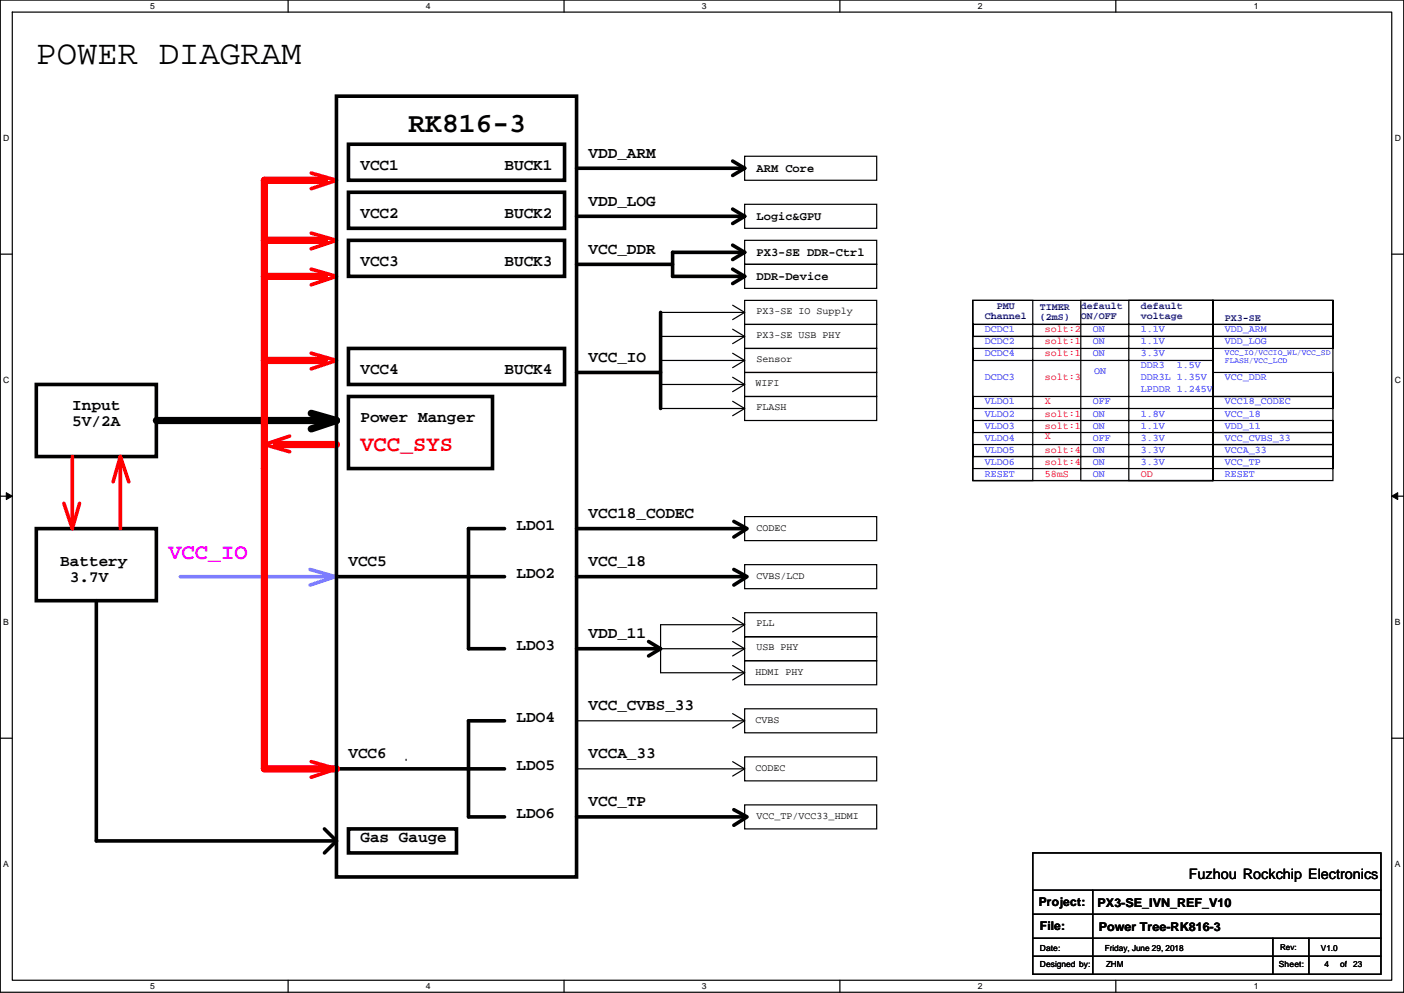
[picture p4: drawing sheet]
<svg xmlns="http://www.w3.org/2000/svg" width="297mm" height="210mm" viewBox="0 0 297 210" stroke-linecap="round" stroke-linejoin="round" font-family="sans-serif">
<path d="M.1 0h296.9v209.8h-296.9zM2.6 2.6h291.8v204.7h-291.8z" fill="none" stroke="#000" stroke-width=".25"/>
<g fill="#fff">
<path d="M31.8 .3h1v2h-1z"/>
<path d="M31.8 207.5h1v2.1h-1z"/>
</g>
<path d="M61 0v2.6M61 207.3v2.5" fill="none" stroke="#000" stroke-width=".25"/>
<g fill="#fff">
<path d="M90.1 .3h1v2h-1z"/>
<path d="M90.1 207.5h1v2.1h-1z"/>
</g>
<path d="M119.3 0v2.6M119.3 207.3v2.5" fill="none" stroke="#000" stroke-width=".25"/>
<g fill="#fff">
<path d="M148.5 .3h1v2h-1z"/>
<path d="M148.5 207.5h1v2.1h-1z"/>
</g>
<path d="M177.7 0v2.6M177.7 207.3v2.5" fill="none" stroke="#000" stroke-width=".25"/>
<g fill="#fff">
<path d="M206.9 .3h1v2h-1z"/>
<path d="M206.9 207.5h1v2.1h-1z"/>
</g>
<path d="M236.1 0v2.6M236.1 207.3v2.5" fill="none" stroke="#000" stroke-width=".25"/>
<g fill="#fff">
<path d="M265.2 .3h1v2h-1z"/>
<path d="M265.2 207.5h1v2.1h-1z"/>
<path d="M.7 28.2h1.3v2h-1.3z"/>
<path d="M295.1 28.2h1.3v2h-1.3z"/>
<path d="M.7 79.3h1.3v2.1h-1.3z"/>
<path d="M295.1 79.3h1.3v2.1h-1.3z"/>
</g>
<path d="M.1 53.7h2.5M294.4 53.7h2.6" fill="none" stroke="#000" stroke-width=".25"/>
<g fill="#fff">
<path d="M.7 130.5h1.2v2h-1.2z"/>
<path d="M295.1 130.5h1.2v2h-1.2z"/>
</g>
<path d="M.1 104.9h2.5M294.4 104.9h2.6" fill="none" stroke="#000" stroke-width=".25"/>
<path d="M1.3 104.2l1.3 .7-1.3 .7zM294.4 104.9l1.3-.7v1.4z" fill="#000" stroke="#000" stroke-width=".21"/>
<g fill="#fff">
<path d="M.7 181.7h1.2v2h-1.2z"/>
<path d="M295.1 181.7h1.2v2h-1.2z"/>
</g>
<g fill="none" stroke="#000" stroke-width=".25">
<path d="M157.5 33h28v5.1h-28zM157.5 55.9h28v5.1h-28zM157.5 50.8h28v5.1h-28zM157.5 43.2h28v5.1h-28zM139.8 71.1h17.7M139.8 66.1h17.7M139.8 76.2h17.7M155 64.5l2.5 1.6M155 69.6l2.5 1.5M155 74.7l2.5 1.5M155 79.8l2.5 1.5M157.5 68.6h28v5.1h-28z"/>
<path d="M157.5 73.7h28v5.1h-28zM157.5 63.5h28v5.1h-28zM157.5 78.8h28v5h-28zM157.5 66.1l-2.5 1.5M157.5 71.1l-2.5 1.6M157.5 76.2l-2.5 1.5M205.8 68.6h50.8v2.5h-50.8zM205.8 63.5h12.7v38.1h-12.7zM205.8 73.7h50.8v2.5h-50.8zM205.8 63.5h50.8v38.1h-50.8zM228.7 63.5h27.9v38.1h-27.9zM238.8 63.5h17.8v38.1h-17.8z"/>
<path d="M256.6 63.5h25.4v38.1h-25.4zM256.6 68.6h25.4v2.5h-25.4zM256.6 71.1h25.4v2.6h-25.4zM256.6 63.5h25.4v5.1h-25.4zM256.6 78.8h25.4v5h-25.4zM139.8 81.3h17.7M139.8 86.4h17.7M155 84.9l2.5 1.5M157.5 83.8h28v5.1h-28zM157.5 81.3l-2.5 1.5M157.5 86.4l-2.5 1.5M205.8 94h50.8v2.5h-50.8z"/>
<path d="M205.8 88.9h50.8v2.6h-50.8zM205.8 83.8h50.8v2.6h-50.8zM205.8 96.5h50.8v2.6h-50.8zM256.6 83.8h25.4v2.6h-25.4zM256.6 96.5h25.4v2.6h-25.4zM256.6 88.9h25.4v2.6h-25.4zM256.6 91.5h25.4v2.5h-25.4zM256.6 94h25.4v2.5h-25.4zM157.5 119.4h28v5.1h-28zM157.5 109.2h28v5.1h-28zM205.8 101.6h50.8M139.8 137.2h17.7"/>
<path d="M155 130.6l2.5 1.5M155 135.7l2.5 1.5M157.5 134.6h28v5.1h-28zM157.5 129.6h28v5h-28zM157.5 139.7h28v5.1h-28zM157.5 132.1h-17.7v10.2h17.7M157.5 132.1l-2.5 1.5M157.5 137.2l-2.5 1.5M.1 156.1h2.5M122 152.4h35.5M155 140.7l2.5 1.6M155 150.9l2.5 1.5"/>
<path d="M157.5 149.9h28v5.1h-28zM157.5 142.3l-2.5 1.5M157.5 152.4l-2.5 1.5M294.4 156.1h2.6M85.9 160.5v.3M122 162.6h35.5M155 161.1l2.5 1.5M157.5 160h28v5.1h-28zM157.5 170.2h28v5.1h-28zM157.5 162.6l-2.5 1.5M218.5 188.2h73.7M218.5 193.3h73.7"/>
<path d="M218.5 198.4h73.7M218.5 180.4h73.7v25.6h-73.7zM231.2 188.2v17.8M269.3 198.4v7.6M276.9 198.4v7.6M218.5 202.2h73.7"/>
</g>
<g fill="none" stroke="#000" stroke-width=".76">
<path d="M71.2 20.3h50.8v165.1h-50.8zM73.7 30.5h45.7v7.6h-45.7zM122 35.6h35.5M155 34.1l2.5 1.5M157.5 35.6l-2.5 1.5M73.7 50.8h45.7v7.6h-45.7zM73.7 40.7h45.7v7.6h-45.7zM122 55.9h20.3M122 45.7h35.5M155 44.2l2.5 1.5M155 51.8l2.5 1.6M155 56.9l2.5 1.5"/>
<path d="M157.5 53.4h-15.2v5h15.2M157.5 45.7l-2.5 1.6M157.5 53.4l-2.5 1.5M157.5 58.4l-2.5 1.6M73.7 73.7h45.7v7.6h-45.7zM122 78.8h17.8M139.8 66.1v20.3M7.7 81.3h25.4v15.2h-25.4zM73.7 83.8h30.5v15.3h-30.5zM7.7 111.8h25.4v15.2h-25.4zM106.7 111.8h-7.6v25.4h7.6M122 111.8h35.5"/>
<path d="M155.3 110.3l2.7 1.5-2.7 1.8M20.4 127v50.8h50.8M71.2 121.9h35.5M122 121.9h35.5M122 137.2h17.3M137.2 135.7l2.6 1.5-2.6 1.5M155.3 120.4l2.7 1.5-2.7 1.8M106.7 152.4h-7.6v20.3h7.6M68.6 175.3l2.6 2.5M71.2 177.8l-2.6 2.6M71.2 162.6h35.5M73.7 175.3h22.9v5.1h-22.9z"/>
<path d="M122 172.7h35.5M155.3 171.2l2.7 1.5-2.7 1.8"/>
</g>
<path d="M68.6 38.1h-12.7v124.5h15.3M55.9 50.8h12.7M55.9 58.4h12.7M55.9 76.2h12.7M58.5 94h12.7" fill="none" stroke="#f00" stroke-width="1.5"/>
<path d="M65.8 36.6l5.4 1.5-5.4 1.8M65.8 49.3l5.4 1.5-5.4 1.8M65.8 56.9l5.4 1.5-5.4 1.8M65.8 74.7l5.4 1.5-5.4 1.8M15.3 96.5v15.3M25.5 96.5l-1.6 5.4M25.5 96.5v15.3M25.5 96.5l1.7 5.4M61.3 92.2l-5.4 1.8 5.4 1.5M13.5 106.4l1.8 5.4M16.8 106.4l-1.5 5.4M65.8 161.1l5.4 1.5-5.4 1.8" fill="none" stroke="#f00" stroke-width=".76"/>
<path d="M38.2 121.9h33M65.6 120.4l5.3 1.5-5.3 1.8" fill="none" stroke="#8080ff" stroke-width=".76"/>
<path d="M33.1 88.9h38.1M65.8 87.4l5.4 1.5M71.2 88.9l-5.4 1.8" fill="none" stroke="#000" stroke-width="1.5"/>
<text font-size="7.2" x="7.7" y="13.6">POWER DIAGRAM</text>
<text font-size="5.9" x="86.4" y="27.8">RK816-3</text>
<text font-size="4.7" fill="#f00" x="76.3" y="95.4">VCC_SYS</text>
<text font-size="4.7" fill="#f0f" x="35.6" y="118.2">VCC_IO</text>
<g font-size="3.4">
<text x="76.3" y="35.9">VCC1</text>
<text x="106.7" y="35.9">BUCK1</text>
<text x="124.5" y="33.3">VDD_ARM</text>
<text x="76.3" y="46">VCC2</text>
<text x="106.7" y="46">BUCK2</text>
<text x="124.5" y="43.5">VDD_LOG</text>
<text x="124.5" y="53.6">VCC_DDR</text>
<text x="76.3" y="56.2">VCC3</text>
<text x="106.7" y="56.2">BUCK3</text>
<text x="124.5" y="76.5">VCC_IO</text>
<text x="76.3" y="79">VCC4</text>
<text x="106.7" y="79">BUCK4</text>
<text x="15.3" y="86.7">Input</text>
<text x="76.3" y="89.2">Power Manger</text>
<text x="15.3" y="90">5V/2A</text>
<text x="109.3" y="112.1">LDO1</text>
<text x="124.5" y="109.5">VCC18_CODEC</text>
<text x="12.8" y="119.7">Battery</text>
<text x="73.7" y="119.7">VCC5</text>
<text x="124.5" y="119.7">VCC_18</text>
<text x="14.8" y="123.1">3.7V</text>
<text x="109.3" y="122.2">LDO2</text>
<text x="109.3" y="137.5">LDO3</text>
<text x="124.5" y="134.9">VDD_11</text>
<text x="109.3" y="152.7">LDO4</text>
<text x="124.5" y="150.2">VCC_CVBS_33</text>
<text x="73.7" y="160.3">VCC6</text>
<text x="124.5" y="160.3">VCCA_33</text>
<text x="109.3" y="162.9">LDO5</text>
<text x="109.3" y="173">LDO6</text>
<text x="124.5" y="170.5">VCC_TP</text>
<text x="76.3" y="178.1">Gas Gauge</text>
</g>
<text font-size="3" x="251.5" y="185.9">Fuzhou Rockchip Electronics</text>
<g font-size="2.5">
<text x="160.1" y="36.4">ARM Core</text>
<text x="160.1" y="46.6">Logic&amp;GPU</text>
<text x="160.1" y="59.3">DDR-Device</text>
<text x="160.1" y="54.2">PX3-SE DDR-Ctrl</text>
<text x="219.8" y="191.6">Project:</text>
<text x="232.2" y="191.9">PX3-SE_IVN_REF_V10</text>
<text x="220" y="196.7">File:</text>
<text x="232.5" y="197">Power Tree-RK816-3</text>
</g>
<g font-size="2.1" fill="#000080">
<text x="210.9" y="65.3">PMU</text>
<text x="220" y="65.6">TIMER</text>
<text x="228.7" y="65.3">default</text>
<text x="241.4" y="65.3">default</text>
<text x="208.3" y="67.4">Channel</text>
<text x="220" y="67.7">(2mS)</text>
<text x="228.7" y="67.4">ON/OFF</text>
<text x="241.4" y="67.4">voltage</text>
<text x="259.1" y="67.8">PX3-SE</text>
</g>
<g font-size="2.1">
<text x="160.1" y="71.6">PX3-SE USB PHY</text>
<text x="160.1" y="66.5">PX3-SE IO Supply</text>
<text x="160.1" y="76.6">Sensor</text>
<text x="159.8" y="81.7">WIFI</text>
<text x="160.1" y="86.8">FLASH</text>
<text x="160.1" y="112.2">CODEC</text>
<text x="160.1" y="122.4">CVBS/LCD</text>
<text x="160.1" y="137.4">USB PHY</text>
<text x="160.1" y="132.3">PLL</text>
<text x="159.8" y="142.7">HDMI PHY</text>
<text x="159.8" y="152.8">CVBS</text>
<text x="159.8" y="163">CODEC</text>
<text x="160.1" y="173.2">VCC_TP/VCC33_HDMI</text>
</g>
<g font-size="2.1" fill="#00f">
<text x="208.3" y="70.3">DCDC1</text>
<text x="231.2" y="70.3">ON</text>
<text x="241.4" y="70.3">1.1V</text>
<text x="259.1" y="70.3">VDD_ARM</text>
<text x="208.3" y="75.4">DCDC4</text>
<text x="208.3" y="72.8">DCDC2</text>
<text x="231.2" y="75.4">ON</text>
<text x="231.2" y="72.8">ON</text>
<text x="241.4" y="72.8">1.1V</text>
<text x="241.4" y="77.9">DDR3</text>
<text x="241.4" y="75.4">3.3V</text>
<text x="249" y="77.9">1.5V</text>
<text x="259.1" y="72.8">VDD_LOG</text>
<text x="208.3" y="80.5">DCDC3</text>
<text x="231.5" y="79.2">ON</text>
<text x="241.4" y="83">LPDDR 1.245V</text>
<text x="241.4" y="80.5">DDR3L 1.35V</text>
<text x="259.1" y="80.5">VCC_DDR</text>
<text x="208.3" y="85.5">VLDO1</text>
<text x="208.3" y="88.1">VLDO2</text>
<text x="231.2" y="85.5">OFF</text>
<text x="231.2" y="88.1">ON</text>
<text x="241.4" y="88.1">1.8V</text>
<text x="259.1" y="85.5">VCC18_CODEC</text>
<text x="259.1" y="88.1">VCC_18</text>
<text x="208.3" y="95.7">VLDO5</text>
<text x="208.3" y="93.2">VLDO4</text>
<text x="208.3" y="90.6">VLDO3</text>
<text x="231.2" y="93.2">OFF</text>
<text x="231.2" y="90.6">ON</text>
<text x="231.2" y="95.7">ON</text>
<text x="241.4" y="90.6">1.1V</text>
<text x="241.4" y="93.2">3.3V</text>
<text x="241.4" y="95.7">3.3V</text>
<text x="259.1" y="95.7">VCCA_33</text>
<text x="259.1" y="90.6">VDD_11</text>
<text x="259.1" y="93.2">VCC_CVBS_33</text>
<text x="208.3" y="100.8">RESET</text>
<text x="208.3" y="98.2">VLDO6</text>
<text x="231.2" y="100.8">ON</text>
<text x="231.2" y="98.2">ON</text>
<text x="241.4" y="98.2">3.3V</text>
<text x="259.1" y="100.8">RESET</text>
<text x="259.1" y="98.2">VCC_TP</text>
</g>
<g font-size="2.1" fill="#f00">
<text x="221" y="70.3">solt:2</text>
<text x="221" y="75.4">solt:1</text>
<text x="221" y="72.8">solt:1</text>
<text x="221" y="80.5">solt:3</text>
<text x="221" y="88.1">solt:1</text>
<text x="221" y="85.5">X</text>
<text x="221" y="92.9">X</text>
<text x="221" y="95.7">solt:4</text>
<text x="221" y="90.6">solt:1</text>
<text x="221" y="98.2">solt:4</text>
<text x="221" y="100.8">58mS</text>
<text x="241.4" y="100.8">OD</text>
</g>
<g font-size="1.8">
<text x="31.8" y="1.9">5</text>
<text x="90.1" y="1.9">4</text>
<text x="148.5" y="1.9">3</text>
<text x="206.9" y="1.9">2</text>
<text x="265.2" y="1.9">1</text>
<text x=".7" y="29.8">D</text>
<text x="295.1" y="29.8">D</text>
<text x=".7" y="81">C</text>
<text x="295.1" y="81">C</text>
<text x=".7" y="132.1">B</text>
<text x="295.1" y="132.1">B</text>
<text x=".7" y="183.3">A</text>
<text x="295.1" y="183.3">A</text>
<text x="220" y="201">Date:</text>
<text x="233.7" y="201">Friday, June 29, 2018</text>
<text x="279.5" y="201">V1.0</text>
<text x="31.8" y="209.2">5</text>
<text x="90.1" y="209.2">4</text>
<text x="148.5" y="209.2">3</text>
<text x="206.9" y="209.2">2</text>
<text x="220" y="204.6">Designed by:</text>
<text x="234" y="204.6">ZHM</text>
<text x="265.2" y="209.2">1</text>
<text x="270.6" y="204.6">Sheet:</text>
<text x="280.2" y="204.6">4</text>
<text x="283.5" y="204.6">of</text>
<text x="286.3" y="204.6">23</text>
</g>
<g font-size="1.7" fill="#00f">
<text x="259.1" y="75">VCC_IO/VCCIO_WL/VCC_SD</text>
<text x="259.1" y="76.7">FLASH/VCC_LCD</text>
</g>
<text font-size="1.7" x="270.8" y="201">Rev:</text>
</svg>
